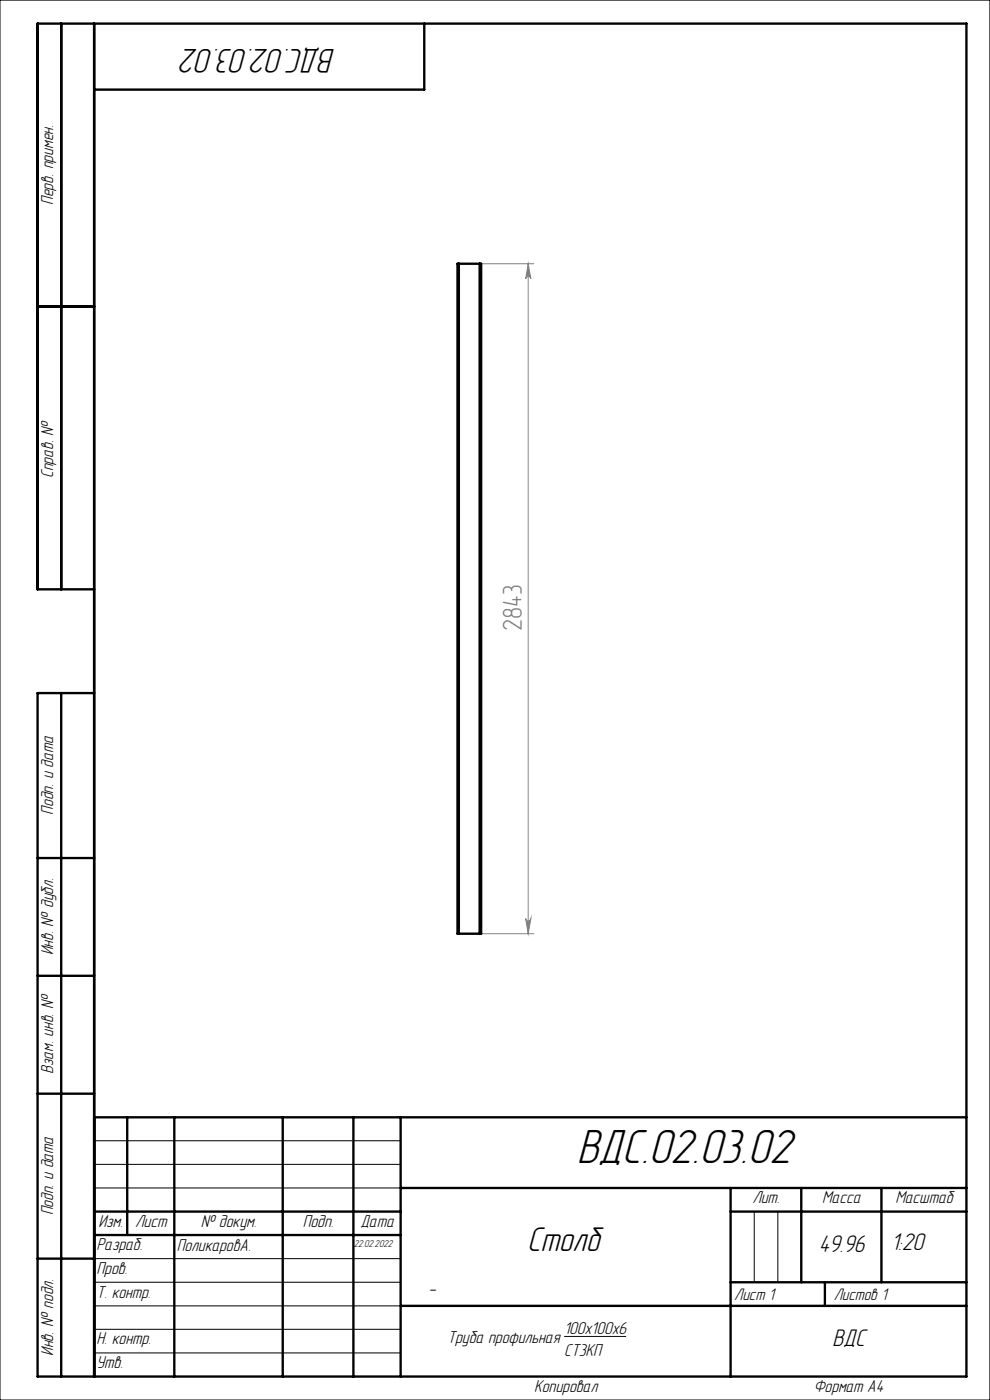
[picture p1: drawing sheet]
<svg xmlns="http://www.w3.org/2000/svg" width="210mm" height="297mm" viewBox="0 0 210 297" stroke-linecap="round" stroke-linejoin="round" font-family="sans-serif">
<path d="M0 0h210v297h-210zM20 242h65M20 247h65M20 252h65M160 257v15M165 257v15M20 267h65M20 272h65M20 277h65M20 282h65M20 287h65M119.7 283.5h13.1" fill="none" stroke="#000" stroke-width=".21"/>
<path d="M102.1 55.9h11.1M112 55.9v142.2M112 55.9l.6 3.3a.55 .55 0 0 0-.5-.6 .55 .55 0 0 0-.6 .6zM102.1 198.1h11.1M111.5 194.9a.55 .55 0 0 0 .6 .5 .55 .55 0 0 0 .5-.5l-.6 3.2z" fill="none" stroke="#808080" stroke-width=".21"/>
<g fill="none" stroke="#000" stroke-width=".5">
<path d="M13 5v120M20 5v287M90 5v14h-70M8 65h12M20 125h-12v-120h197v287h-197v-145h12M13 147v145M8 182h12M8 207h12M8 232h12M20 237h185M27 237v25M37 237v55"/>
<path d="M60 237v55M75 237v55M85 237v55M20 257h65M85 252h120M155 252v40M155 257h50M170 252v20M187 252v20M8 267h12M20 262h65M85 277h120"/>
<path d="M155 272h50M175 272v5"/>
</g>
<path d="M112 55.9l.6 3.3a.55 .55 0 0 0-.5-.6 .55 .55 0 0 0-.6 .6zM111.5 194.9a.55 .55 0 0 0 .6 .5 .55 .55 0 0 0 .5-.5l-.6 3.2z" fill="#808080"/>
<path d="M97.3 55.9h-.3v142.2h.3M97.3 55.9v142.2M97.3 55.9h4.4M101.7 55.9h.4v142.2h-.4M101.7 55.9v142.2M97.3 198.1h4.4" fill="none" stroke="#000" stroke-width=".5"/>
<text font-size="10.5" x="122.3" y="246.7">ВДС.02.03.02</text>
<g font-size="7.5">
<text x="71.2" y="10.5" transform="rotate(-180 71.2 10.5)">ВДС.02.03.02</text>
<text x="111.8" y="265.3">Столб</text>
</g>
<text font-size="5.8" fill="#808080" x="110.7" y="133.8" transform="rotate(-90 110.7 133.8)">2843</text>
<g font-size="5.3">
<text x="173.7" y="265.6">49.96</text>
<text x="189" y="265.2">1:20</text>
<text x="176.6" y="285.6">ВДС</text>
</g>
<text font-size="4.4" x="90.9" y="274.7">-</text>
<g font-size="3.8">
<text x="11.3" y="43.5" transform="rotate(-90 11.3 43.5)">Перв. примен.</text>
<text x="11.3" y="101.4" transform="rotate(-90 11.3 101.4)">Справ. №</text>
<text x="11.3" y="172.8" transform="rotate(-90 11.3 172.8)">Подп. и дата</text>
<text x="11.3" y="202.7" transform="rotate(-90 11.3 202.7)">Инв. № дубл.</text>
<text x="11.3" y="227.8" transform="rotate(-90 11.3 227.8)">Взам. инв. №</text>
<text x="11.3" y="257.9" transform="rotate(-90 11.3 257.9)">Подп. и дата</text>
<text x="159.6" y="255.3">Лит.</text>
<text x="174.4" y="255.3">Масса</text>
<text x="189.9" y="255.3">Масштаб</text>
<text x="20.9" y="260.3">Изм.</text>
<text x="28.7" y="260.2">Лист</text>
<text x="42.6" y="260.2">№ докум.</text>
<text x="64.2" y="260.2">Подп.</text>
<text x="76.5" y="260.2">Дата</text>
<text x="20.5" y="265.3">Разраб.</text>
<text x="37.5" y="265.4">ПоликаровА.</text>
<text x="20.5" y="275.3">Т. контр.</text>
<text x="20.5" y="270.3">Пров.</text>
<text x="11.3" y="287.7" transform="rotate(-90 11.3 287.7)">Инв. № подл.</text>
<text x="20.5" y="285.2">Н. контр.</text>
<text x="94.9" y="284.9">Труба профильная</text>
<text x="119.7" y="283.1">100х100х6</text>
<text x="119.7" y="287.7">СТ3КП</text>
<text x="20.5" y="290.3">Утв.</text>
<text x="113.3" y="295.3">Копировал</text>
<text x="172.6" y="295.3">Формат А4</text>
</g>
<g font-size="3.7">
<text x="155.7" y="275.8">Лист 1</text>
<text x="176.9" y="275.8">Листов 1</text>
</g>
<text font-size="2.2" x="75.1" y="264.6">22.02.2022</text>
</svg>
